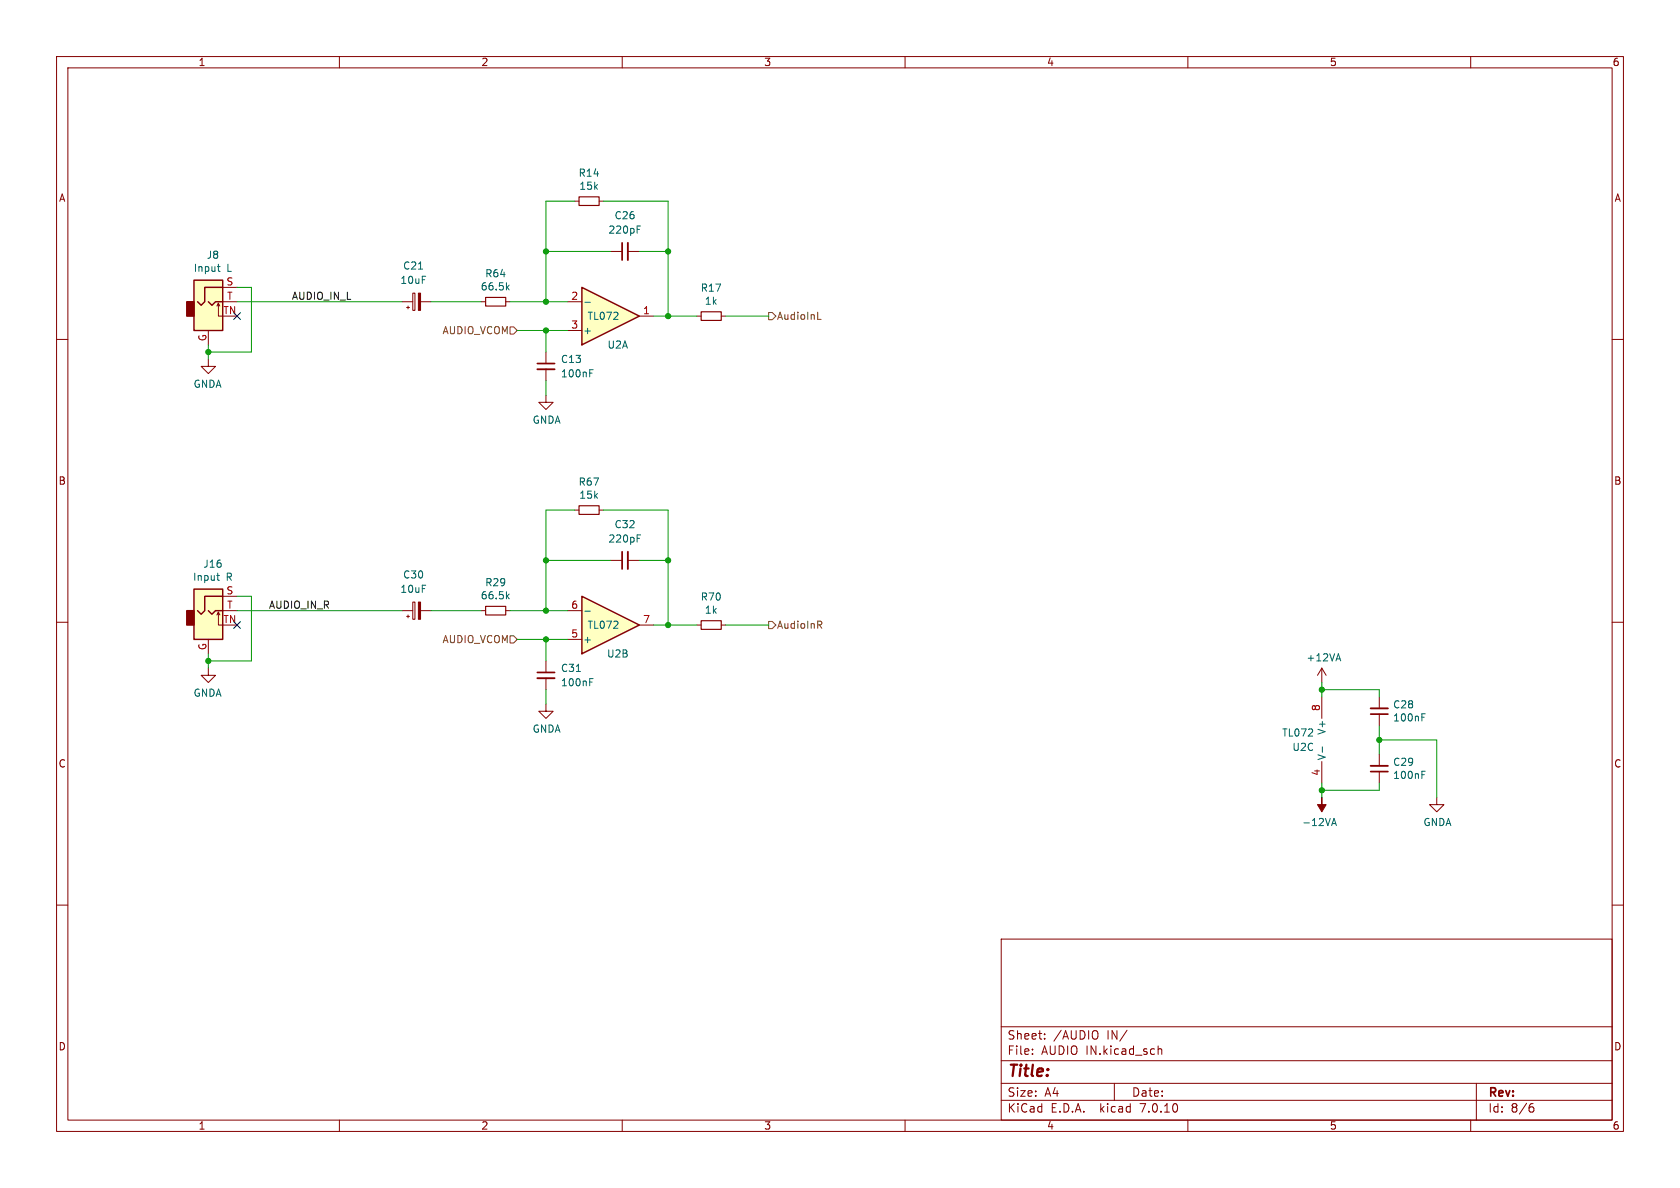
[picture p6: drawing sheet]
<svg xmlns="http://www.w3.org/2000/svg" width="297mm" height="210mm" viewBox="0 0 297 210" stroke-linecap="round" stroke-linejoin="round" font-family="sans-serif">
<g fill="none" stroke="#840000" stroke-width=".18">
<path d="M10 10h277v190h-277zM12 12h273v186h-273zM60 10v2M110 10v2M160 10v2M210 10v2M260 10v2M10 60h2M285 60h2M10 110h2M285 110h2M10 160h2"/>
<path d="M285 160h2M177 166h108v32h-108zM60 198v2M110 198v2M160 198v2M177 194.5h108M177 191.5h108M177 187.5h108M177 181.5h108M182.5 186.3v.1M182.5 185.5v.1M184.7 183.6v.1"/>
<path d="M184.7 182.8v.1M194 182.4v1.1M197 191.5v3M199.2 182.1l-1.2 2M204.7 184.9v1.5M204.7 185.5l.3-.1 .3 .1 .1 .9M210 198v2M260 198v2M261 191.5v6.5M270.6 195.7h.3l.3 .3-.1 .5-.5 .1M271 195.1l-.4 .1"/>
</g>
<path d="M102.9 50.8l10.1 5.1-10.1 5.1z" fill="#ffffc2"/>
<path d="M102.9 50.8l10.1 5.1-10.1 5.1z" fill="none" stroke="#840000" stroke-width=".25"/>
<g fill="none" stroke="#840000" stroke-width=".18">
<path d="M101.6 35.6h.8M105.9 35.6h.8M100.3 53.3h2.6M100.3 58.4h2.6M107.9 44.5h2.1M111 44.5h2M113 55.9h2.6M96.5 69.9v1.2h1.3l-1.3 1.3-1.3-1.3h1.3M96.5 62.2v2.1M96.5 65.3v2M101.6 90.2h.8M105.9 90.2h.8"/>
<path d="M107.9 99.1h2.1M111 99.1h2M96.5 116.8v2.1M96.5 119.9v2M123.2 110.5h.8M127.5 110.5h.8M233.7 118.1l-.8 1.3M233.7 118.1v2.6M233.7 118.1l.7 1.3M96.5 124.5v1.2h1.3l-1.3 1.3-1.3-1.3h1.3M233.7 123.2v3.8M233.7 134.6v3.8"/>
</g>
<g fill="none" stroke="#006464" stroke-width=".18">
<path d="M112.6 39.9h.6M103.4 53.4h1M112.6 40.6h.5M104.3 66h.4M104.3 65.4h.6M112.6 95.2h.5M112.6 94.6h.6M101.9 118.7h.7M104.3 120h.6M236.3 116.5h.6M236.6 115.6l.4 1.2M104.3 120.6h.4"/>
<path d="M233.8 132v1"/>
</g>
<path d="M102.4 34.8h3.5v1.5h-3.5zM102.4 89.4h3.5v1.5h-3.5zM124 109.7h3.5v1.6h-3.5z" fill="none" stroke="#840000" stroke-width=".2"/>
<path d="M111 42.9v3.1M95 65.3h3M111 97.5v3.1M95 119.9h3" fill="none" stroke="#840000" stroke-width=".33"/>
<path d="M110 42.9v3.1M95 64.3h3M110 97.5v3.1M95 118.9h3" fill="none" stroke="#840000" stroke-width=".3"/>
<path d="M102.9 105.4l10.1 5.1-10.1 5.1z" fill="#ffffc2"/>
<path d="M34.3 49.5h5.1v8.9h-5.1zM36.8 53.3l.7 .7 .6-.7h1.3M39.4 50.8h-3.2v2.5l-.6 .7-.7-.7M34.3 104.1h5.1v8.9h-5.1zM36.8 108l.7 .6 .6-.6h1.3M39.4 105.4h-3.2v2.6l-.6 .6-.7-.6M102.9 105.4l10.1 5.1-10.1 5.1z" fill="none" stroke="#840000" stroke-width=".25"/>
<g fill="none" stroke="#840000" stroke-width=".18">
<path d="M36.8 58.4v2.6M38.4 54.1l.2-.5v2.3h.8M38.6 53.6l.3 .5M39.4 53.3h2.5M39.4 50.8h2.5M71.1 53.3h1.9M71.9 54.4h.5M72.1 54.1v.5M73 51.8h.4v3.1h-.4zM74.3 53.3h1.9M85.1 53.3h.8M89.4 53.3h.8"/>
<path d="M123.2 55.9h.8M127.5 55.9h.8M36.8 63.5v1.3h-1.2l1.2 1.2 1.3-1.2h-1.3M36.8 118.1v1.3h-1.2l1.2 1.3 1.3-1.3h-1.3M36.8 113v2.6M38.4 108.7l.2-.5v2.3h.8M38.6 108.2l.3 .5M39.4 108h2.5M39.4 105.4h2.5M71.1 108h1.9M71.9 109h.5M72.1 108.7v.5"/>
<path d="M73 106.4h.4v3.1h-.4zM74.3 108h1.9M85.1 108h.8M89.4 108h.8M100.3 113h2.6M100.3 108h2.6M113 110.5h2.6M243.8 123.2v2M243.8 126.2v2.1M243.8 133.4v2M243.8 136.4v2M254 141v1.2h1.3l-1.3 1.3-1.3-1.3h1.3"/>
</g>
<g fill="none" stroke="#006464" stroke-width=".18">
<path d="M38.4 47.1h.5M38.6 47.8l.3 .2M74 47.6h.7M89.7 50.8l.3 .5M90 50.4l-.5 .5M38.3 101.7h.5M38.5 102.4l.3 .2M89.7 105.4l.3 .5M90 105l-.5 .5M103.4 108h1M251.4 136.9h.4M251.4 136.3h.6"/>
<path d="M251.4 126.8h.4M251.4 126.2h.6M235.4 145.9l.4-1.2 .5 1.2M235.5 145.6h.6"/>
</g>
<path d="M85.9 52.6h3.5v1.5h-3.5zM124 55.1h3.5v1.5h-3.5zM85.9 107.2h3.5v1.5h-3.5z" fill="none" stroke="#840000" stroke-width=".2"/>
<path d="M242.3 135.4h3.1M242.3 125.2h3.1" fill="none" stroke="#840000" stroke-width=".33"/>
<path d="M242.3 136.4h3.1M242.3 126.2h3.1" fill="none" stroke="#840000" stroke-width=".3"/>
<g fill="#840000" stroke="#840000" stroke-width=".18">
<path d="M233.7 141v1.2h.7l-.7 1.3-.8-1.3h.8z"/>
<path d="M74 51.8h.3v3.1h-.3z"/>
<path d="M74 106.4h.3v3.1h-.3z"/>
</g>
<g fill="#ffffc2" stroke="#ffffc2" stroke-width=".18">
<path d="M34.3 104.1h5.1v8.9h-5.1z"/>
<path d="M34.3 49.5h5.1v8.9h-5.1z"/>
</g>
<g fill="#840000" stroke="#840000" stroke-width=".25">
<path d="M33 108h1.3v2.5h-1.3z"/>
<path d="M33 53.3h1.3v2.6h-1.3z"/>
</g>
<path d="M90.2 57.8h.6l.6 .6-.6 .7h-.6zM135.9 55.2h.6l.7 .7-.7 .6h-.6zM144.6 56.5h.6M90.2 112.4h.6l.6 .6-.6 .7h-.6zM135.9 109.9h.6l.7 .6-.7 .6h-.6zM144.9 110.5l.4 .6M145 109.8l.3 .2-.1 .3-.2 .2" fill="none" stroke="#725600" stroke-width=".18"/>
<g fill="none" stroke="#009600" stroke-width=".18">
<path d="M101.6 35.6h-5.1v17.7M106.7 35.6h11.4v20.3M41.9 50.8h2.5v11.4h-7.6M41.9 53.3h29.2M76.2 53.3h8.9M90.2 53.3h10.1M91.4 58.4h8.9M96.5 58.4v3.8M96.5 44.5h11.4M113 44.5h5.1M115.6 55.9h7.6M128.3 55.9h7.6"/>
<path d="M36.8 61v2.5M96.5 67.3v2.6M96.5 99.1h11.4M101.6 90.2h-5.1v17.8M106.7 90.2h11.4v20.3M113 99.1h5.1M36.8 115.6v2.5M41.9 108h29.2M41.9 105.4h2.5v11.4h-7.6M76.2 108h8.9M90.2 108h10.1M91.4 113h8.9"/>
<path d="M96.5 113v3.8M115.6 110.5h7.6M128.3 110.5h7.6M96.5 121.9v2.6M233.7 121.9h10.1v1.3M233.7 120.7v2.5M233.7 138.4v2.6M243.8 128.3v5.1M243.8 138.4v1.3h-10.1M243.8 130.8h10.2v10.2"/>
</g>
<path d="M41.3 55.3l1.2 1.2M42.5 55.3l-1.2 1.2M41.3 109.9l1.2 1.2M42.5 109.9l-1.2 1.2" fill="none" stroke="#000084" stroke-width=".18"/>
<g fill="#009600" stroke="#009600" stroke-width=".18">
<circle cx="118.1" cy="44.5" r=".46"/>
<circle cx="96.5" cy="44.5" r=".46"/>
<circle cx="118.1" cy="55.9" r=".46"/>
<circle cx="96.5" cy="113" r=".46"/>
<circle cx="96.5" cy="99.1" r=".46"/>
<circle cx="96.5" cy="108" r=".46"/>
<circle cx="118.1" cy="110.5" r=".46"/>
<circle cx="243.8" cy="130.8" r=".46"/>
<circle cx="233.7" cy="121.9" r=".46"/>
<circle cx="118.1" cy="99.1" r=".46"/>
<circle cx="233.7" cy="139.7" r=".46"/>
<circle cx="36.8" cy="116.8" r=".46"/>
<circle cx="36.8" cy="62.2" r=".46"/>
<circle cx="96.5" cy="53.3" r=".46"/>
<circle cx="96.5" cy="58.4" r=".46"/>
</g>
<text font-size="2.8" fill="#840000" x="178" y="190.9">Title:</text>
<g font-size="2.1" fill="#840000">
<text x="178" y="184">Sheet:</text>
<text x="186.2" y="184">/AUDIO</text>
<text x="195.7" y="184">IN/</text>
<text x="178" y="186.7">File:</text>
<text x="184.1" y="186.7">AUDIO IN.kicad_sch</text>
<text x="178" y="196.9">KiCad</text>
<text x="178" y="194.1">Size:</text>
<text x="184.7" y="194.1">A4</text>
<text x="185.7" y="196.9">E.D.A.</text>
<text x="194.6" y="196.9">kicad</text>
<text x="200" y="194.1">Date:</text>
<text x="201.8" y="196.9">7.0.10</text>
<text x="263" y="194.3">Rev:</text>
<text x="263" y="196.9">Id:</text>
<text x="267.1" y="196.9">8/6</text>
</g>
<g font-size="1.8" fill="#840000">
<text x="35" y="11.9">1</text>
<text x="85" y="11.9">2</text>
<text x="135" y="11.9">3</text>
<text x="185" y="11.9">4</text>
<text x="235" y="11.9">5</text>
<text x="285" y="11.9">6</text>
<text x="10.3" y="35.9">A</text>
<text x="285.3" y="35.9">A</text>
<text x="10.3" y="85.9">B</text>
<text x="285.3" y="85.9">B</text>
<text x="10.3" y="135.9">C</text>
<text x="285.3" y="135.9">C</text>
<text x="10.3" y="185.9">D</text>
<text x="285.3" y="185.9">D</text>
<text x="35" y="199.9">1</text>
<text x="85" y="199.9">2</text>
<text x="135" y="199.9">3</text>
<text x="185" y="199.9">4</text>
<text x="235" y="199.9">5</text>
<text x="285" y="199.9">6</text>
</g>
<g font-size="1.8" fill="#006464">
<text x="102.2" y="31.4">R14</text>
<text x="102.3" y="33.8">15k</text>
<text x="107.5" y="41.5">220pF</text>
<text x="108.6" y="39">C26</text>
<text x="36.5" y="45.9">J8</text>
<text x="71.2" y="47.9">C21</text>
<text x="34.2" y="48.3">Input</text>
<text x="40.1" y="48.3">L</text>
<text x="70.7" y="50.4">10uF</text>
<text x="84.9" y="51.5">66.5k</text>
<text x="85.7" y="49.2">R64</text>
<text x="123.8" y="51.8">R17</text>
<text x="103" y="59.3">+</text>
<text x="103.8" y="56.7">TL072</text>
<text x="124.5" y="54.1">1k</text>
<text x="99.1" y="64.4">C13</text>
<text x="107.3" y="61.8">U2A</text>
<text x="34.1" y="68.8">GNDA</text>
<text x="99.1" y="66.9">100nF</text>
<text x="94.1" y="75.1">GNDA</text>
<text x="102.2" y="86.1">R67</text>
<text x="102.3" y="88.4">15k</text>
<text x="108.6" y="93.6">C32</text>
<text x="35.8" y="100.6">J16</text>
<text x="107.5" y="96.1">220pF</text>
<text x="34" y="102.9">Input</text>
<text x="40" y="102.9">R</text>
<text x="70.7" y="105">10uF</text>
<text x="71.2" y="102.5">C30</text>
<text x="84.9" y="106.1">66.5k</text>
<text x="85.7" y="103.8">R29</text>
<text x="123.8" y="106.4">R70</text>
<text x="103" y="113.9">+</text>
<text x="103.8" y="111.4">TL072</text>
<text x="124.5" y="108.7">1k</text>
<text x="99.1" y="119">C31</text>
<text x="107.2" y="116.4">U2B</text>
<text x="230.9" y="117.1">+12VA</text>
<text x="34.1" y="123.4">GNDA</text>
<text x="99.1" y="121.5">100nF</text>
<text x="246.2" y="125.4">C28</text>
<text x="94.1" y="129.7">GNDA</text>
<text x="226.6" y="130.4">TL072</text>
<text x="234.5" y="130" transform="rotate(-90 234.5 130)">V+</text>
<text x="246.2" y="127.7">100nF</text>
<text x="228.4" y="132.9">U2C</text>
<text x="234.5" y="134.5" transform="rotate(-90 234.5 134.5)">V-</text>
<text x="246.2" y="137.9">100nF</text>
<text x="246.2" y="135.6">C29</text>
<text x="230.1" y="146.2">-12VA</text>
<text x="251.5" y="146.2">GNDA</text>
</g>
<g font-size="1.8" fill="#a90000">
<text x="39.9" y="50.5">S</text>
<text x="40.1" y="53.1">T</text>
<text x="100.9" y="53.1">2</text>
<text x="39.4" y="55.6">TN</text>
<text x="100.9" y="58.2">3</text>
<text x="113.6" y="55.6">1</text>
<text x="36.6" y="60.4" transform="rotate(-90 36.6 60.4)">G</text>
<text x="39.9" y="105.2">S</text>
<text x="40.1" y="107.7">T</text>
<text x="100.9" y="107.7">6</text>
<text x="39.4" y="110.2">TN</text>
<text x="100.9" y="112.8">5</text>
<text x="113.6" y="110.2">7</text>
<text x="36.6" y="115" transform="rotate(-90 36.6 115)">G</text>
<text x="233.4" y="125.8" transform="rotate(-90 233.4 125.8)">8</text>
<text x="233.4" y="137.2" transform="rotate(-90 233.4 137.2)">4</text>
</g>
<g font-size="1.8" fill="#0f0f0f">
<text x="51.5" y="53.1">AUDIO_IN_L</text>
<text x="47.5" y="107.7">AUDIO_IN_R</text>
</g>
<g font-size="1.8" fill="#725600">
<text x="78.1" y="59.3">AUDIO_VCOM</text>
<text x="137.3" y="56.7">AudioInL</text>
<text x="78.1" y="113.9">AUDIO_VCOM</text>
<text x="137.3" y="111.4">AudioInR</text>
</g>
</svg>
